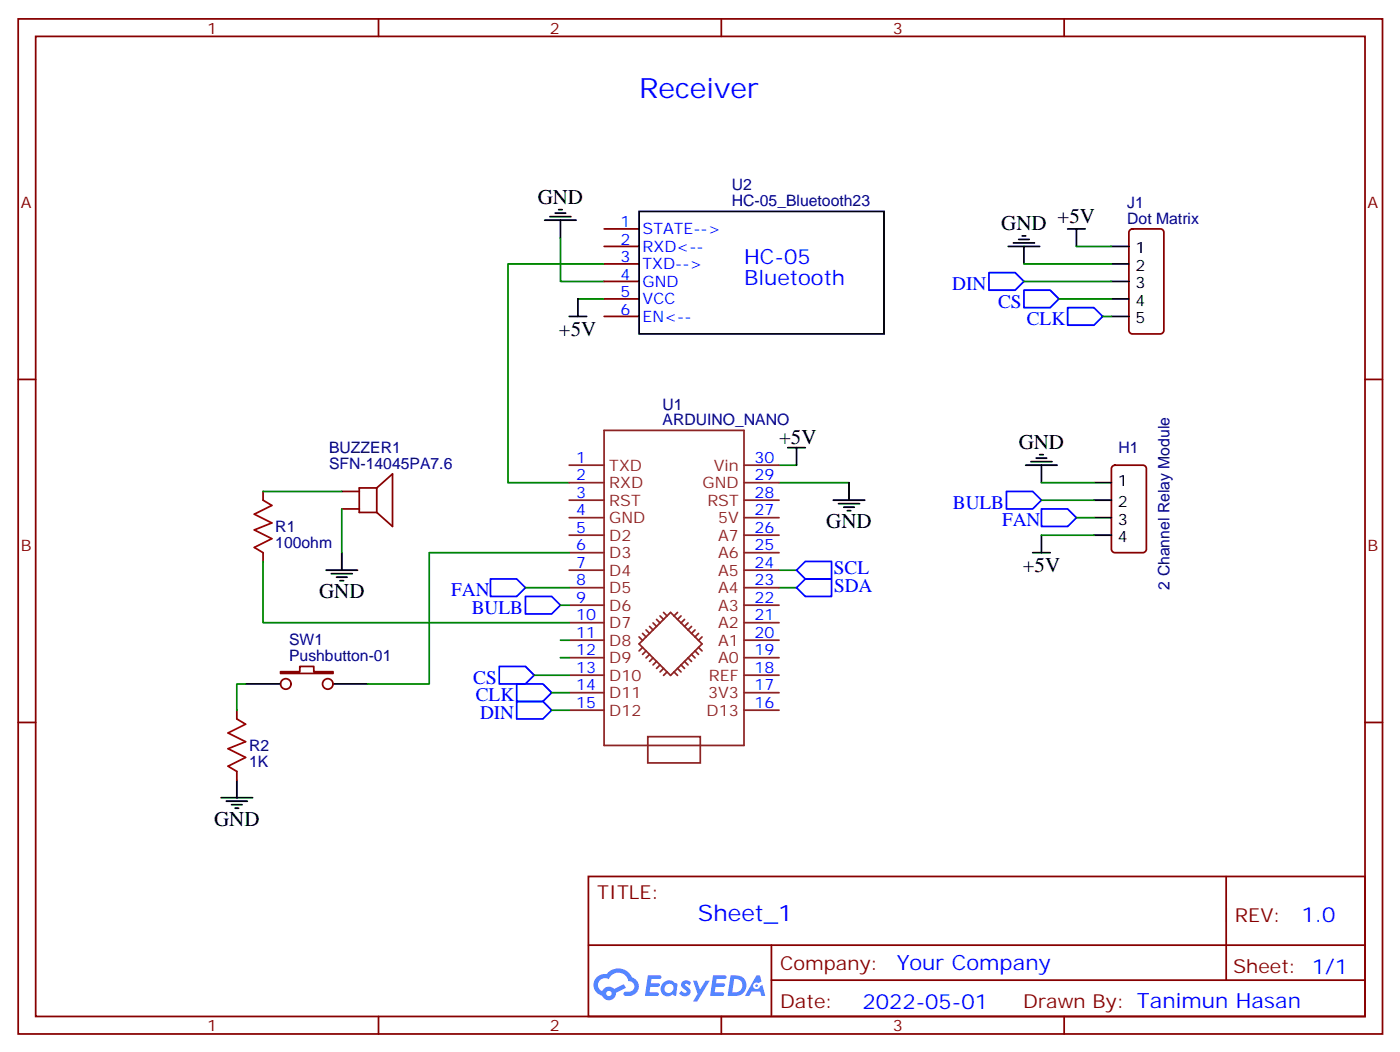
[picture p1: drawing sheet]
<svg xmlns="http://www.w3.org/2000/svg" width="282mm" height="212mm" viewBox="0 0 282 212" stroke-linecap="round" stroke-linejoin="round" font-family="sans-serif">
<g fill="none" stroke="#870000" stroke-width=".35">
<path d="M3.7 3.8h275.1v204.6h-275.1zM7.2 7.3h268.1v197.6h-268.1zM76.3 3.8v3.5M145.5 3.8v3.5M214.6 3.8v3.5M3.7 76.5h3.5M275.3 76.5h3.5M3.7 145.6h3.5M275.3 145.6h3.5M118.7 176.7h156.6v28.2h-156.6zM247.3 176.7v20.9M118.7 190.5h156.5"/>
<path d="M155.6 197.6h119.6M155.6 190.5v14.1M76.3 204.9v3.5M145.5 204.9v3.5M214.6 204.9v3.5"/>
</g>
<g fill="#5487ff">
<path d="M137.7 197.8a1.22 1.22 0 0 1 1.7 .3l-.4 .6a.47 .47 0 0 0-.4-.4 .47 .47 0 0 0-.5 .2l.1 .1a1.55 1.55 0 0 1 1.1 1.5 1.34 1.34 0 0 1-2.3 .2l.4-.6 .8 .4a.29 .29 0 0 0 .3-.2 .29 .29 0 0 0-.3-.3 1.04 1.04 0 0 1-.5-1.8z"/>
<path d="M130.7 196.6h2.1a.43 .43 0 0 1 .5 .1 .43 .43 0 0 1 .1 .5l-.4 .1h-1.6l-.1 .9h1.5a.37 .37 0 0 1 .3 .4 .37 .37 0 0 1-.4 .3h-1.5l-.2 1.1h1.3a.43 .43 0 0 1 .4 .1 .43 .43 0 0 1 .1 .5l-.3 .2h-2.4z"/>
<path d="M143.8 196.6h2.1a.43 .43 0 0 1 .5 .1 .43 .43 0 0 1 .1 .5l-.3 .1h-1.7l-.1 .9h1.5a.37 .37 0 0 1 .4 .4 .37 .37 0 0 1-.4 .3h-1.6l-.2 1.1h1.3a.43 .43 0 0 1 .5 .1 .43 .43 0 0 1 .1 .5l-.3 .2h-2.5z"/>
<path d="M152.6 196.6h.7l.3 1.3-.6 .3a.69 .69 0 0 0-1 .3 .69 .69 0 0 0 .4 .9 .69 .69 0 0 0 .9-.6l.5-.3 .5 2.2h-.7l-.3-.8h-1.7l-.5 .8h-.9z"/>
<path d="M139.8 197.7h.8l.6 1.8 1.1-1.8h.8l-2.5 4.2h-.8l.9-1.6z"/>
<path d="M147.3 196.6l-.5 4.2h1.3a2.11 2.11 0 0 0 2.4-2.2 2.11 2.11 0 0 0-2.5-2zM148.1 197.3a1.39 1.39 0 0 1 1.6 1.5 1.39 1.39 0 0 1-1.7 1.2h-.3z"/>
<path d="M133.7 198.2a1.47 1.47 0 0 0-.2 2.1 1.47 1.47 0 0 0 2.1 .1l.8 .4 .2-2.3-.1-.3h-.4a1.49 1.49 0 0 0-2.4 0zM134.3 198.6a.91 .91 0 0 1 1.5 .4 .91 .91 0 0 1-1 1.2 .87 .87 0 0 1-.8-.6 .87 .87 0 0 1 .3-1z"/>
<path d="M120.4 197a2.18 2.18 0 0 0 1 3.7 1.44 1.44 0 0 0 1.7 .9 1.44 1.44 0 0 0 1.1-1.5l2-1-.4-.7-1.9 1a1.47 1.47 0 0 0-2.4 .4 1.39 1.39 0 0 1-.7-1.9 1.39 1.39 0 0 1 2-.5 2.08 2.08 0 0 1 2.1-1.3 2.08 2.08 0 0 1 1.9 1.7 1.07 1.07 0 0 1 1.2 1 1.07 1.07 0 0 1-1.1 1.1h-.6a.43 .43 0 0 0-.5 .4 .43 .43 0 0 0 .4 .5 2 2 0 0 0 2.4-1.1 2 2 0 0 0-.7-2.5l-.5-.2a2.98 2.98 0 0 0-5-.7l-1.1 .1zM122.3 200.3a.54 .54 0 0 1 1 0 .54 .54 0 0 1-1 0z"/>
<circle cx="152.6" cy="198.7" r=".26"/>
</g>
<g fill="none" stroke="#008700" stroke-width=".35">
<path d="M113 47.9v8.8h8.8M121.8 53.2h-19.4v44.1h12.4M206.5 53.2h17.7M206.5 56.7h17.7M217.1 49.7h7.1M116.6 60.3h5.2M213.6 60.3h10.6M222.4 63.8h1.8M53.1 99.1h15.8M157.1 93.8h3.6M157.1 97.3h14.1M210 97.3h10.6"/>
<path d="M53.1 113.2v12.3h61.7M68.9 102.6v8.8M106 118.5h8.8M114.8 111.4h-28.2v26.5h-12.4M157.1 118.5h3.6M157.1 114.9h3.6M210 107.9h10.6M210 100.8h10.6M217.1 104.4h3.5M49.5 137.9h-1.7v5.3M107.7 136.1h7.1M111.3 139.6h3.5"/>
<path d="M113 129h1.8M113 132.6h1.8M113 122h1.8M111.3 143.2h3.5"/>
</g>
<g fill="none" stroke="#000" stroke-width=".35">
<path d="M109.9 44.4h6.3M110.9 43.7h4.2M112 43h2.1M112.7 42.3h.7M113 44.4v3.5M128.9 42.6h49.4v24.7h-49.4zM203.3 49.7h6.4M204.4 49h4.2M205.5 48.3h2.1M206.2 47.6h.7M206.5 49.7v3.5M215.3 46.1h3.6"/>
<path d="M217.1 46.1v3.6M224.2 49.7h3.5M224.2 53.2h3.5M224.2 56.7h3.5M114.8 63.8h3.5M116.6 60.3v3.5M224.2 63.8h3.5M224.2 60.3h3.5M158.9 90.2h3.5M160.7 90.2v3.6M171.2 97.3v3.5M206.9 93.8h6.3"/>
<path d="M207.9 93.1h4.3M209 92.4h2.1M209.7 91.7h.7M210 93.8v3.5M220.6 97.3h3.6M65.8 114.9h6.3M66.8 115.6h4.2M67.9 116.3h2.1M68.6 117.1h.7M68.9 111.4v3.5M168.1 100.8h6.3M169.1 101.5h4.3"/>
<path d="M170.2 102.2h2.1M170.9 102.9h.7M208.3 111.4h3.5M210 107.9v3.5M220.6 100.8h3.6M220.6 104.4h3.6M220.6 107.9h3.6M49.5 137.9h7.1M67.2 137.9h7M47.8 157.3v3.5M44.6 160.8h6.3M45.6 161.5h4.3"/>
<path d="M46.7 162.2h2.1M47.4 162.9h.7"/>
</g>
<g fill="none" stroke="#870000" stroke-width=".35">
<path d="M121.8 46.1h7.1M121.8 49.7h7.1M121.8 53.2h7.1M121.8 56.7h7.1M227.9 46.3l.5-.2h5.6a.71 .71 0 0 1 .7 .7v19.8a.76 .76 0 0 1-.7 .7h-5.6a.76 .76 0 0 1-.7-.7v-19.8zM121.8 60.3h7.1M121.8 63.8h7.1M53.1 99.1v1.7M68.9 99.1h3.6M76 98.4l3.2-2.9v10.6l-3.2-2.8M76 98.4v4.9M76 98.4h-3.5v4.9h3.5"/>
<path d="M224.4 94l.5-.2h5.6a.71 .71 0 0 1 .7 .7v16.2a.76 .76 0 0 1-.7 .7h-5.6a.76 .76 0 0 1-.7-.7v-16.2zM53.1 111.4v1.8M68.9 102.6h3.6M56.6 135.4h3.9v-1.1h2.8v1.1h3.9v.3h-10.6zM47.8 143.2v1.7M47.8 155.5v1.8"/>
<circle cx="57.6" cy="137.9" r="1.06"/>
<circle cx="66.1" cy="137.9" r="1.06"/>
</g>
<path d="M199.5 55h5.3l1.7 1.7-1.7 1.8h-5.3zM206.5 58.5h5.3l1.8 1.8-1.8 1.7h-5.3zM215.3 62h5.3l1.8 1.8-1.8 1.7h-5.3zM203 99.1h5.3l1.7 1.7-1.7 1.8h-5.3zM98.9 116.7h5.3l1.8 1.8-1.8 1.7h-5.3zM160.7 114.9l1.7-1.7h5.3v3.5h-5.3zM160.7 118.5l1.7-1.8h5.3v3.5h-5.3zM210 102.6h5.3l1.8 1.8-1.8 1.7h-5.3zM100.7 134.3h5.3l1.7 1.8-1.7 1.8h-5.3zM104.2 137.9h5.3l1.8 1.7-1.8 1.8h-5.3zM106 120.2h5.3l1.7 1.8-1.7 1.8h-5.3zM104.2 141.4h5.3l1.8 1.8-1.8 1.7h-5.3z" fill="none" stroke="#00f" stroke-width=".35"/>
<g fill="none" stroke="#8c2424" stroke-width=".35">
<path d="M114.8 97.3h7M114.8 93.8h7M121.8 86.8h28.3v63.5h-28.3zM150.1 97.3h7M150.1 93.8h7M114.8 118.5h7M114.8 114.9h7M114.8 111.4h7M114.8 107.9h7M114.8 104.4h7M114.8 100.8h7M150.1 118.5h7"/>
<path d="M150.1 114.9h7M150.1 111.4h7M150.1 107.9h7M150.1 104.4h7M150.1 100.8h7M114.8 139.6h7M114.8 136.1h7M114.8 132.6h7M114.8 129h7M114.8 125.5h7M114.8 122h7M128.9 129.8l6.3-6.4 6.4 6.4-6.4 6.3z"/>
<path d="M128.9 128.4l.7 .7M129.6 127.7l.7 .7M129.6 130.5l-.7 .7M130.3 131.2l-.7 .7M130.3 127l.7 .7M131 126.3l.7 .7M131 131.9l-.7 .7M131.7 125.6l.7 .7M131.7 132.6l-.7 .7M132.4 124.9l.7 .7M132.4 133.3l-.7 .7M133.1 134l-.7 .7"/>
<path d="M133.1 124.2l.7 .7M133.8 134.7l-.7 .7M133.8 123.4l.7 .8M134.5 135.4l-.7 .7M135.9 135.4l.8 .7M136.7 134.7l.7 .7M136.7 123.4l-.8 .8M137.4 134l.7 .7M137.4 124.2l-.7 .7M138.1 133.3l.7 .7M138.1 124.9l-.7 .7M138.8 132.6l.7 .7"/>
<path d="M138.8 125.6l-.7 .7M139.5 131.9l.7 .7M139.5 126.3l-.7 .7M140.2 131.2l.7 .7M140.2 127l-.7 .7M140.9 130.5l.7 .7M140.9 127.7l-.7 .7M141.6 128.4l-.7 .7M150.1 139.6h7M150.1 136.1h7M150.1 132.6h7M150.1 129h7"/>
<path d="M150.1 125.5h7M150.1 122h7M114.8 143.2h7M130.7 148.5h10.5v5.3h-10.5zM150.1 143.2h7"/>
</g>
<path d="M53.1 100.8l1.7 1.1-3.5 1.7 3.5 1.8-3.5 1.4 3.5 1.8-3.5 1.7 1.8 1.1M47.8 144.9l1.7 1.1-3.5 1.7 3.5 1.8-3.5 1.4 3.5 1.8-3.5 1.7 1.8 1.1" fill="none" stroke="#a10000" stroke-width=".35"/>
<text font-size="5.6" fill="#00f" x="128.9" y="19.7">Receiver</text>
<text font-size="4.6" fill="#00f" x="140.8" y="185.7">Sheet_1</text>
<g font-size="4.2">
<text x="108.4" y="41.2">GND</text>
<text x="201.9" y="46.5">GND</text>
<text x="213.3" y="45">+5V</text>
<text x="112.7" y="67.7">+5V</text>
<text x="157.1" y="89.5">+5V</text>
<text x="205.5" y="90.6">GND</text>
<text x="166.7" y="106.5">GND</text>
<text x="206.3" y="115.4">+5V</text>
<text x="64.3" y="120.6">GND</text>
<text x="43.2" y="166.4">GND</text>
</g>
<g font-size="4.2" fill="#00f">
<text x="150.1" y="53.2">HC-05</text>
<text x="150.1" y="57.4">Bluetooth</text>
<text x="262.5" y="185.9">1.0</text>
<text x="180.9" y="195.5">Your Company</text>
<text x="173.9" y="203.3">2022-05-01</text>
</g>
<g font-size="3.9" fill="#00f">
<text x="192.1" y="58.5">DIN</text>
<text x="201.3" y="62">CS</text>
<text x="207.1" y="65.5">CLK</text>
<text x="192.2" y="102.6">BULB</text>
<text x="202.1" y="106.1">FAN</text>
<text x="168.2" y="115.8">SCL</text>
<text x="168.2" y="119.3">SDA</text>
<text x="91" y="120.2">FAN</text>
<text x="95.2" y="123.8">BULB</text>
<text x="95.5" y="137.9">CS</text>
<text x="96" y="141.4">CLK</text>
<text x="96.8" y="144.9">DIN</text>
</g>
<g font-size="3.9" fill="#800">
<text x="120.4" y="181.3">TITLE:</text>
<text x="249.1" y="185.9">REV:</text>
<text x="157.3" y="195.5">Company:</text>
<text x="248.7" y="196.1">Sheet: 1/1</text>
<text x="157.3" y="203.1">Date:</text>
<text x="206.4" y="203.2">Drawn By: Tanimun Hasan</text>
</g>
<g font-size="3.2" fill="#800">
<text x="41.8" y="6.8">1</text>
<text x="110.9" y="6.8">2</text>
<text x="180.1" y="6.8">3</text>
<text x="4.2" y="41.9">A</text>
<text x="275.8" y="41.9">A</text>
<text x="4.2" y="111.1">B</text>
<text x="275.8" y="111.1">B</text>
<text x="41.8" y="207.9">1</text>
<text x="110.9" y="207.9">2</text>
<text x="180.1" y="207.9">3</text>
</g>
<g font-size="3.2" fill="#000080">
<text x="147.6" y="41.6">HC-05_Bluetooth23</text>
<text x="147.6" y="38.4">U2</text>
<text x="227.4" y="41.9">J1</text>
<text x="227.4" y="45.1">Dot Matrix</text>
<text x="133.6" y="82.7">U1</text>
<text x="133.6" y="85.7">ARDUINO_NANO</text>
<text x="66.4" y="94.5">SFN-14045PA7.6</text>
<text x="66.4" y="91.3">BUZZER1</text>
<text x="225.6" y="91.4">H1</text>
<text x="55.5" y="107.3">R1</text>
<text x="55.5" y="110.4">100ohm</text>
<text x="235.9" y="118.8" transform="rotate(-90 235.9 118.8)">2 Channel Relay Module</text>
<text x="58.3" y="130.1">SW1</text>
<text x="58.3" y="133.3">Pushbutton-01</text>
<text x="50.2" y="154.5">1K</text>
<text x="50.2" y="151.4">R2</text>
</g>
<g font-size="3.2" fill="#00f">
<text x="125.1" y="45.8">1</text>
<text x="129.6" y="47.2">STATE--&gt;</text>
<text x="125.1" y="49.3">2</text>
<text x="125.1" y="52.8">3</text>
<text x="129.6" y="50.7">RXD&lt;--</text>
<text x="125.1" y="56.4">4</text>
<text x="125.1" y="59.9">5</text>
<text x="129.6" y="54.3">TXD--&gt;</text>
<text x="129.6" y="57.8">GND</text>
<text x="125.1" y="63.4">6</text>
<text x="129.6" y="61.3">VCC</text>
<text x="129.6" y="64.8">EN&lt;--</text>
<text x="116.2" y="93.3">1</text>
<text x="152.2" y="93.3">30</text>
<text x="116.2" y="96.8">2</text>
<text x="116.2" y="100.3">3</text>
<text x="152.2" y="100.3">28</text>
<text x="152.2" y="96.8">29</text>
<text x="116.2" y="103.8">4</text>
<text x="116.2" y="107.3">5</text>
<text x="152.2" y="107.4">26</text>
<text x="152.2" y="103.9">27</text>
<text x="116.2" y="110.9">6</text>
<text x="152.2" y="110.9">25</text>
<text x="116.2" y="114.4">7</text>
<text x="116.2" y="117.9">8</text>
<text x="152.2" y="118">23</text>
<text x="152.2" y="114.4">24</text>
<text x="116.2" y="121.5">9</text>
<text x="116.2" y="125">10</text>
<text x="152.2" y="125">21</text>
<text x="152.2" y="121.5">22</text>
<text x="116.2" y="128.5">11</text>
<text x="152.2" y="128.5">20</text>
<text x="116.2" y="132">12</text>
<text x="116.2" y="135.6">13</text>
<text x="152.2" y="135.6">18</text>
<text x="152.2" y="132.1">19</text>
<text x="116.2" y="139.1">14</text>
<text x="116.2" y="142.6">15</text>
<text x="152.2" y="142.7">16</text>
<text x="152.2" y="139.1">17</text>
</g>
<g font-size="3.2">
<text x="229" y="51.1">1</text>
<text x="229" y="54.6">2</text>
<text x="229" y="58.1">3</text>
<text x="229" y="61.7">4</text>
<text x="229" y="65.2">5</text>
<text x="225.5" y="98">1</text>
<text x="225.5" y="102.2">2</text>
<text x="225.5" y="105.8">3</text>
<text x="225.5" y="109.3">4</text>
</g>
<g font-size="3.2" fill="#8d2323">
<text x="122.9" y="94.9">TXD</text>
<text x="144" y="94.9">Vin</text>
<text x="122.9" y="101.9">RST</text>
<text x="122.9" y="98.4">RXD</text>
<text x="141.7" y="98.4">GND</text>
<text x="142.7" y="101.9">RST</text>
<text x="122.9" y="105.5">GND</text>
<text x="144.8" y="105.5">5V</text>
<text x="122.9" y="112.5">D3</text>
<text x="122.9" y="109">D2</text>
<text x="144.8" y="109">A7</text>
<text x="144.8" y="112.5">A6</text>
<text x="122.9" y="119.6">D5</text>
<text x="122.9" y="116">D4</text>
<text x="144.8" y="116">A5</text>
<text x="144.8" y="119.6">A4</text>
<text x="122.9" y="123.1">D6</text>
<text x="144.8" y="123.1">A3</text>
<text x="122.9" y="130.2">D8</text>
<text x="122.9" y="126.6">D7</text>
<text x="144.8" y="126.6">A2</text>
<text x="144.8" y="130.2">A1</text>
<text x="122.9" y="137.2">D10</text>
<text x="122.9" y="133.7">D9</text>
<text x="143" y="137.2">REF</text>
<text x="144.8" y="133.7">A0</text>
<text x="122.9" y="140.7">D11</text>
<text x="142.8" y="140.7">3V3</text>
<text x="122.9" y="144.3">D12</text>
<text x="142.5" y="144.3">D13</text>
</g>
</svg>
